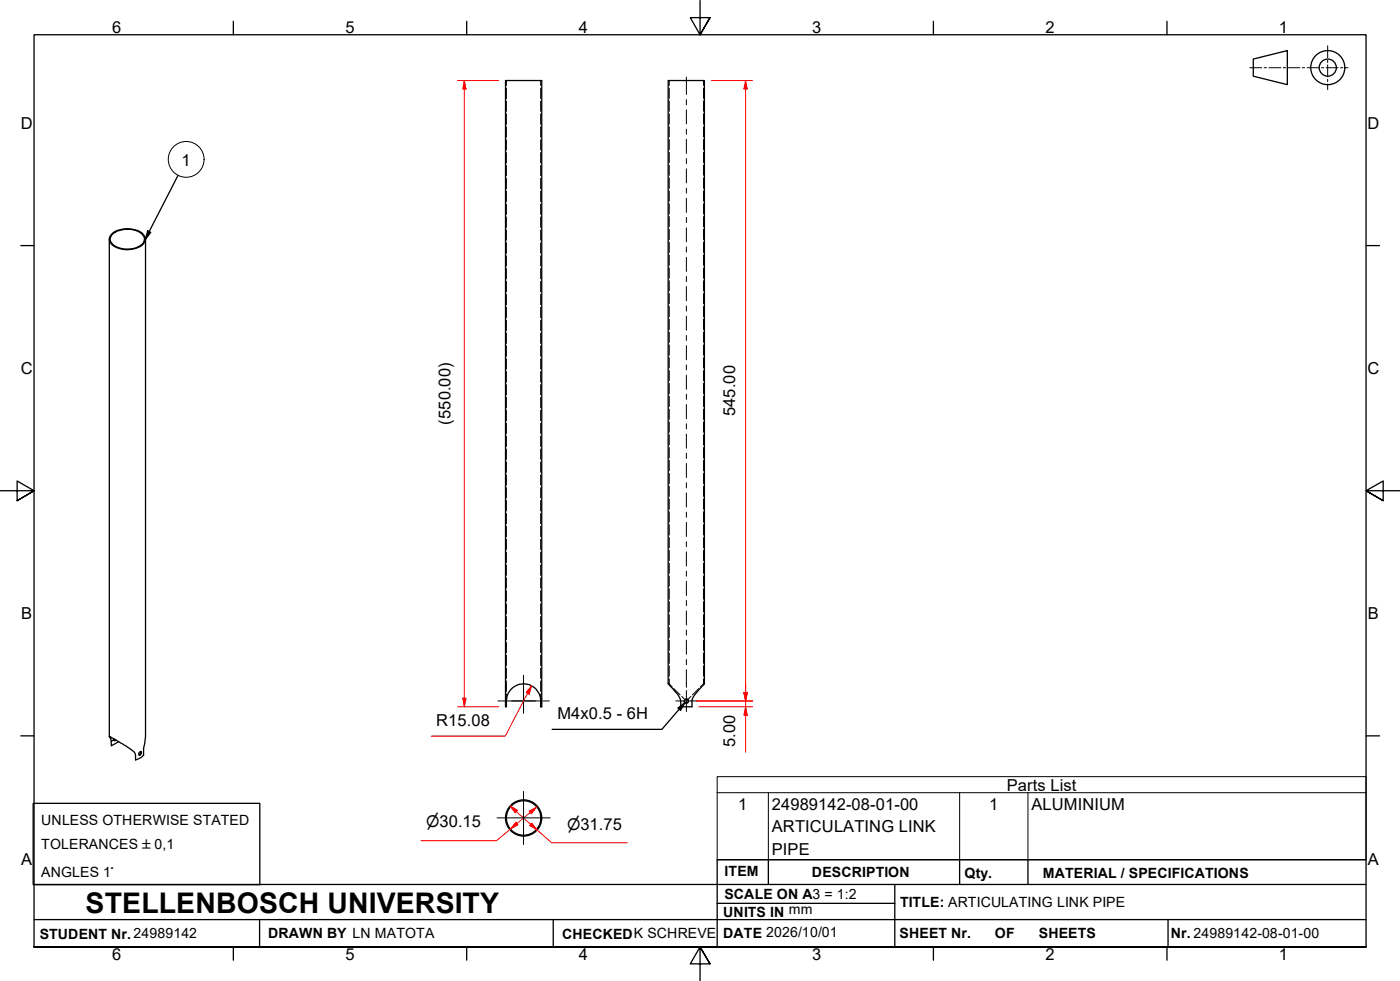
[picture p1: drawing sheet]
<svg xmlns="http://www.w3.org/2000/svg" width="410mm" height="287mm" viewBox="0 0 410 287" stroke-linecap="round" stroke-linejoin="round" font-family="sans-serif">
<!-- layer: Hidden Edges(ISO) -->
<g fill="none" stroke="#000" stroke-width=".29">
<path d="M148.3 23.6v1.4M148.3 25.8v3M148.3 29.6v3M148.3 33.4v3M148.3 37.1v3M158.3 23.6v1.4M158.3 25.8v3M158.3 29.6v3M158.3 33.4v3M158.3 37.1v3M196 23.6v1.4M196 25.8v3"/>
<path d="M196 29.5v3.1M196 33.3v3M196 37.1v3M206 23.6v1.4M206 25.8v3M206 29.5v3.1M206 33.3v3M206 37.1v3M148.3 40.9v3M148.3 44.7v3M148.3 48.5v2.9M148.3 52.2v3.1"/>
<path d="M148.3 56v3M148.3 59.8v3M158.3 40.9v3M158.3 44.7v3M158.3 48.5v2.9M158.3 52.2v3.1M158.3 56v3M158.3 59.8v3M196 40.8v3M196 44.6v3M196 48.3v3M196 52.1v3"/>
<path d="M196 55.9v3M196 59.6v3M206 40.8v3M206 44.6v3M206 48.3v3M206 52.1v3M206 55.9v3M206 59.6v3M148.3 63.5v3.1M148.3 67.3v3M148.3 71.1v3M148.3 74.9v3"/>
<path d="M148.3 78.6v3M158.3 63.5v3.1M158.3 67.3v3M158.3 71.1v3M158.3 74.9v3M158.3 78.6v3M196 63.4v3M196 67.1v3M196 70.9v3M196 74.6v3.1M196 78.4v3M206 63.4v3"/>
<path d="M206 67.1v3M206 70.9v3M206 74.6v3.1M206 78.4v3M148.3 82.4v3M148.3 86.2v3M148.3 89.9v3.1M148.3 93.7v3M148.3 97.5v3M158.3 82.4v3M158.3 86.2v3M158.3 89.9v3.1"/>
<path d="M158.3 93.7v3M158.3 97.5v3M196 82.2v3M196 85.9v3M196 89.7v3M196 93.4v3.1M196 97.2v3M206 82.2v3M206 85.9v3M206 89.7v3M206 93.4v3.1M206 97.2v3"/>
<path d="M148.3 101.2v3.1M148.3 105v3M148.3 108.8v3M148.3 112.6v3M148.3 116.3v3.1M158.3 101.2v3.1M158.3 105v3M158.3 108.8v3M158.3 112.6v3M158.3 116.3v3.1M196 101v3M196 104.7v3"/>
<path d="M196 108.5v3M196 112.2v3.1M196 116v3M196 119.8v3M206 101v3M206 104.7v3M206 108.5v3M206 112.2v3.1M206 116v3M206 119.8v3M148.3 120.1v3M148.3 123.9v3"/>
<path d="M148.3 127.6v3.1M148.3 131.5v2.9M148.3 135.2v3.1M148.3 139v3M158.3 120.1v3M158.3 123.9v3M158.3 127.6v3.1M158.3 131.5v2.9M158.3 135.2v3.1M158.3 139v3M196 123.5v3M196 127.3v3"/>
<path d="M196 131v3.1M196 134.8v3M196 138.6v3M206 123.5v3M206 127.3v3M206 131v3.1M206 134.8v3M206 138.6v3M148.3 142.8v2.9M148.3 146.5v3.1M148.3 150.3v3M148.3 154.1v3"/>
<path d="M148.3 157.9v3M158.3 142.8v2.9M158.3 146.5v3.1M158.3 150.3v3M158.3 154.1v3M158.3 157.9v3M196 142.3v3M196 146.1v2.9M196 149.8v3.1M196 153.6v3M196 157.4v3M206 142.3v3"/>
<path d="M206 146.1v2.9M206 149.8v3.1M206 153.6v3M206 157.4v3M148.3 161.6v3.1M148.3 165.4v3M148.3 169.2v3M148.3 172.9v3.1M148.3 176.7v3M158.3 161.6v3.1M158.3 165.4v3M158.3 169.2v3"/>
<path d="M158.3 172.9v3.1M158.3 176.7v3M196 161.1v3M196 164.9v2.9M196 168.6v3M196 172.4v3M196 176.1v3M196 179.9v3M206 161.1v3M206 164.9v2.9M206 168.6v3M206 172.4v3"/>
<path d="M206 176.1v3M206 179.9v3M148.3 180.5v3M148.3 184.2v3.1M148.3 188v3M148.3 191.8v3M148.3 195.6v3M148.3 199.3v3.1M158.3 180.5v3M158.3 184.2v3.1M158.3 188v3M158.3 191.8v3"/>
<path d="M158.3 195.6v3M158.3 199.3v3.1M196 183.7v2.9M196 187.4v3M196 191.1v3.1M196 194.9v3M196 198.7v1.5M206 183.7v2.9M206 187.4v3M206 191.1v3.1M206 194.9v3M206 198.7v1.5"/>
<path d="M148 204.6h.1M148 205.8h.1M148 204.5h.1M148 205.9h.1M148.2 204.6h.1M148.2 205.8h.1M148.2 204.5h.1M148.2 205.9h.1M148.3 204.6v.1M148.3 203.2v1.4M148.3 204.7v.1M158.3 204.6v.1"/>
<path d="M158.3 203.2v1.4M158.3 204.7v.1M158.3 204.6h.3M158.3 205.8h.3M158.3 204.5h.3M158.3 205.9h.3M195.6 200.2h.4M196 200.2l.8 .9M197.3 201.6l1.8 1.8M199.6 203.8l.9 1M202.3 203.8l-.9 1M204.6 201.6l-1.8 1.8"/>
<path d="M206 200.2l-1 .9M206 200.2h.1M206.2 200.2h.1M148 238.8l.3 .1M148.1 238.8h.2M148.3 240h-.3M148.3 237.8v.3M148.3 238.5v.7M148.3 239.7v.7M158.3 240h.3M158.3 237.8v.3M158.3 238.5v.7"/>
<path d="M158.3 239.7v.7M158.3 238.8h.3M158.6 238.8l-.3 .1M148.1 240.1h.2M148.3 240.7v.4M158.3 240.7v.4M158.3 240.1h.3"/>
</g>
<!-- layer: Visible Edges(ISO) -->
<g fill="none" stroke="#000" stroke-width=".38">
<path d="M148 23.6h10.6v183.3h-.3v-1.7a5 5 0 0 0-5-5 5 5 0 0 0-5 5v1.7h-.3zM195.6 23.6h10.6v176.6a19.7 19.7 0 0 0-3.6 4.7v2h-3.3v-1.7a10.5 10.5 0 0 0-3.2-4.5l-.5-.5zM32 70v145.6M32.8 68.7a7.2 7.2 0 0 1 8.7-.3 2.15 2.15 0 0 1 .7 2.2 2.15 2.15 0 0 1-1.7 1.6 6.8 6.8 0 0 1-7.9-1.2 1.81 1.81 0 0 1 .2-2.3zM33 68.2a7.5 7.5 0 0 1 9 .5 2.16 2.16 0 0 1-1 3.5 7.6 7.6 0 0 1-8.4-.8 2.03 2.03 0 0 1 .4-3.2zM42.6 70v145.6l-.6 3.7v1.8l-.7 .7-1.6 .7v-1.4a5.8 5.8 0 0 0-3.4-3l-4.3-2.5 .6 1.1v1.6l2.1-1.2M33.4 216.3l.1 .5 .4-.2M33.7 216.5l-.4 .2M41.2 220l-.1 .6-.5 .3M40.7 220.4l.5-.4a.59 .59 0 0 1 .1 .7 .59 .59 0 0 1-.6 .3z"/>
<circle cx="201" cy="205.2" r=".57"/>
<circle cx="153.3" cy="239.4" r="5.3"/>
<circle cx="153.3" cy="239.4" r="5"/>
</g>
<!-- layer: Visible Tangent Edges(ISO) -->
<path d="M33.3 216.5l-.7 .5" fill="none" stroke="#000" stroke-width=".38"/>
<!-- layer: Threads(ISO) -->
<path d="M200.9 204.5a.66 .66 0 0 1 .7 .6 .66 .66 0 0 1-.6 .8 .66 .66 0 0 1-.7-.6" fill="none" stroke="#000" stroke-width=".29"/>
<!-- layer: Symbols(ISO) -->
<g fill="none" stroke="#000" stroke-width=".29">
<path d="M210 232v-4.7h190v4.7M210 232v19.7h190v-19.7M210 232h190M225 232v19.7M281 232v19.7M301 232v19.7"/>
<circle cx="54.5" cy="46.7" r="5.2"/>
</g>
<!-- layer: Border_0 -->
<g fill="none" stroke="#000" stroke-width=".38">
<path d="M68.3 6.2v4M136.7 6.2v4M205 .1v10.1l-2.9-5h5.8l-2.9 5 2.9-5M273.3 6.2v4M341.7 6.2v4M6.1 71.9h3.9M400 71.9h3.9M0 143.7h10l-5-2.9v5.8l5-2.9-5 2.9M410 143.7h-10l5-2.9v5.8l-5-2.9 5 2.9M6.1 215.4h3.9M400 215.4h3.9M10 277.2v-267h390v267h-390h390"/>
<path d="M68.3 277.2v3.9M136.7 277.2v3.9M273.3 277.2v3.9M341.7 277.2v3.9M207.9 282.1l-2.9-4.9 2.9 4.9h-5.8l2.9-4.9v10"/>
</g>
<!-- layer: Sketch Geometry(ISO) -->
<g fill="none" stroke="#000" stroke-width=".38">
<path d="M367 17.3l9.9-2.5v10l-9.9-2.5zM9.7 235.2h66.4v23.8h-66.4zM10 258.9h390M225 251.7v7.2M262 258.9v18.3M281 251.7v7.2M301 251.7v7.2M400 251.7h-190v25.5M10 277.2h390M10 269.2h390M76 269.2v8M162 269.2v8"/>
<path d="M210 264.4h52M342 269.2v8"/>
<circle cx="388.8" cy="19.8" r="5"/>
<circle cx="388.8" cy="19.8" r="2.51"/>
</g>
<g fill="none" stroke="#000" stroke-width=".29">
<path d="M366 19.8h3.4M370.1 19.8h.7M371.5 19.8h3.5M375.7 19.8h.7M377.1 19.8h3.5M381.3 19.8h.7M382.7 19.8h3.5M386.9 19.8h.7M388.3 19.8h3.5M388.7 13.4v3.5M388.7 17.6v.7M388.7 19v3.5"/>
<path d="M392.5 19.8h.7M393.9 19.8h.8M388.7 23.2v.7M388.7 24.6v1.6"/>
</g>
<!-- layer: Symbols(ISO) -->
<path d="M52.1 51.3l-9.5 18.7M43.2 67.6l.9 .4-1.5 2z" fill="none" stroke="#000" stroke-width=".38"/>
<path d="M43.2 67.6l.9 .4-1.5 2z" fill="#000"/>
<!-- layer: Dimensions(ISO) -->
<path d="M136 23.6v2.4" fill="none" stroke="#f00" stroke-width=".29"/>
<path d="M136 23.6l.5 2.4h-1z" fill="#f00"/>
<path d="M136 23.6l.5 2.4h-1zM136 204.4v2.5" fill="none" stroke="#f00" stroke-width=".29"/>
<path d="M135.5 204.4h1l-.5 2.5z" fill="#f00"/>
<path d="M134 23.6h12M136 26v178.4M134 206.9h12M135.5 204.4h1l-.5 2.5zM155.4 241.3l1.9 1.7" fill="none" stroke="#f00" stroke-width=".29"/>
<path d="M155.7 240.9l1.6 2.1-2.2-1.4z" fill="#f00"/>
<path d="M149.4 235.9l1.8 1.7M155.7 240.9l1.6 2.1-2.2-1.4z" fill="none" stroke="#f00" stroke-width=".29"/>
<path d="M149.4 235.9l2.1 1.3-.6 .7z" fill="#f00"/>
<path d="M149.4 235.9l2.1 1.3-.6 .7zM151.2 237.6l4.2 3.7M151.4 241.1l-1.9 1.5M157.3 243l4.2 3.7h22.2" fill="none" stroke="#f00" stroke-width=".29"/>
<path d="M151.1 240.7l.6 .7-2.2 1.2z" fill="#f00"/>
<path d="M157.2 236.2l-1.9 1.6M151.1 240.7l.6 .7-2.2 1.2z" fill="none" stroke="#f00" stroke-width=".29"/>
<path d="M154.9 237.4l2.3-1.2-1.6 2z" fill="#f00"/>
<path d="M155.6 200.7l-1.1 2.3M154.9 237.4l2.3-1.2-1.6 2zM155.3 237.8l-3.9 3.3M149.5 242.6l-4.1 3.5h-22.1" fill="none" stroke="#f00" stroke-width=".29"/>
<!-- layer: Center Mark(ISO) -->
<path d="M153.3 197.7v11M145.8 205.2h11M149.8 205.2h11M197.9 205.2h6.1M201 202.1v6.2M145.5 239.4h15.6M153.3 231.7v15.5" fill="none" stroke="#000" stroke-width=".29"/>
<!-- layer: Symbols(ISO) -->
<path d="M198.5 207.3l2-1.6-1.2 2.2zM200.5 205.7l-6.7 7.8h-32.1" fill="none" stroke="#000" stroke-width=".38"/>
<path d="M198.5 207.3l2-1.6-1.2 2.2z" fill="#000"/>
<!-- layer: Centerline(ISO) -->
<g fill="none" stroke="#000" stroke-width=".29">
<path d="M201 22.6v5M201 29.2v1.5M201 32.1v4.2M201 37.8v1.5M201 40.8v4.1M201 46.4v1.5M201 49.4v4.1M201 55.1v1.4M201 58.1v4.1M201 63.6v1.6M201 66.7v4.1M201 72.3v1.5"/>
<path d="M201 75.3v4.2M201 80.9v1.5M201 83.9v4.1M201 89.5v1.6M201 92.5v4.2M201 98.2v1.4M201 101.2v4.1M201 106.8v1.5M201 109.8v4.1M201 115.4v1.5M201 118.4v4.2M201 124v1.6"/>
<path d="M201 127.1v4.1M201 132.7v1.5M201 135.7v4.1M201 141.3v1.5M201 144.3v4.1M201 149.9v1.5M201 152.9v4.1M201 158.6v1.4M201 161.6v4.1M201 167.2v1.5M201 170.2v4.1M201 175.8v1.5"/>
<path d="M201 178.8v4.2M201 184.4v1.5M201 187.4v4.1M201 193.1v1.5M201 196v5.2"/>
</g>
<!-- layer: Dimensions(ISO) -->
<path d="M155.6 200.7l-.7 2.5-.8-.5z" fill="#f00"/>
<path d="M154.5 203l-6.5 12.5h-21.8M155.6 200.7l-.7 2.5-.8-.5zM218.3 202.7v2.5" fill="none" stroke="#f00" stroke-width=".29"/>
<path d="M217.8 202.7h1l-.5 2.5z" fill="#f00"/>
<path d="M217.8 202.7h1l-.5 2.5zM218.3 206.9v2.5" fill="none" stroke="#f00" stroke-width=".29"/>
<path d="M218.3 206.9l.5 2.5h-1z" fill="#f00"/>
<path d="M204 205.2h16.3M204.6 206.9h15.7M218.3 206.9l.5 2.5h-1zM218.3 200.2v6.7M218.3 209.4v10.8" fill="none" stroke="#f00" stroke-width=".29"/>
<path d="M217.8 202.7h1l-.5 2.5z" fill="#f00"/>
<path d="M218.3 23.6v2.4M217.8 202.7h1l-.5 2.5z" fill="none" stroke="#f00" stroke-width=".29"/>
<path d="M218.3 23.6l.5 2.4h-1z" fill="#f00"/>
<path d="M208.3 23.6h12M218.3 23.6l.5 2.4h-1zM218.3 26v176.7M204 205.2h16.3" fill="none" stroke="#f00" stroke-width=".29"/>
<text font-size="8.3" x="25.1" y="267.2">STELLENBOSCH UNIVERSITY</text>
<g font-size="4.8">
<text x="32.8" y="9.7">6</text>
<text x="101.2" y="9.7">5</text>
<text x="169.5" y="9.7">4</text>
<text x="237.8" y="9.7">3</text>
<text x="306.1" y="9.7">2</text>
<text x="374.5" y="9.7">1</text>
<text x="6.1" y="37.8">D</text>
<text x="400.4" y="37.8">D</text>
<text x="53.1" y="48.5">1</text>
<text x="6.1" y="109.6">C</text>
<text x="400.4" y="109.6">C</text>
<text x="132" y="124.3" transform="rotate(-90 132 124.3)">(550.00)</text>
<text x="215.3" y="121.9" transform="rotate(-90 215.3 121.9)">545.00</text>
<text x="6.2" y="181.3">B</text>
<text x="400.5" y="181.3">B</text>
<text x="127.7" y="212.4">R15.08</text>
<text x="163.2" y="210.4">M4x0.5 - 6H</text>
<text x="215.3" y="218.7" transform="rotate(-90 215.3 218.7)">5.00</text>
<text x="294.8" y="231.5">Parts List</text>
<text x="216.2" y="237.1">1</text>
<text x="226" y="237.1">24989142-08-01-00</text>
<text x="289.6" y="237.1">1</text>
<text x="302" y="237.1">ALUMINIUM</text>
<text x="226" y="243.6">ARTICULATING LINK</text>
<text x="226" y="250.1">PIPE</text>
<text x="6.2" y="253.1">A</text>
<text x="400.5" y="253.1">A</text>
<text x="32.8" y="281.1">6</text>
<text x="101.2" y="281.1">5</text>
<text x="169.5" y="281.1">4</text>
<text x="237.8" y="281.1">3</text>
<text x="306.1" y="281.1">2</text>
<text x="374.5" y="281.1">1</text>
</g>
<g font-size="4.6">
<text x="124.8" y="242.2">⌀30.15</text>
<text x="166.1" y="242.8">⌀31.75</text>
</g>
<g font-size="4.1">
<text x="12.1" y="241.6">UNLESS OTHERWISE STATED</text>
<text x="12.1" y="248.5">TOLERANCES ±0,1</text>
<text x="12.1" y="256.7">ANGLES 1°</text>
<text x="212.2" y="256.5">ITEM</text>
<text x="237.7" y="256.7">DESCRIPTION</text>
<text x="282.4" y="256.9">Qty.</text>
<text x="305.4" y="256.9">MATERIAL / SPECIFICATIONS</text>
<text x="212.1" y="263">SCALE ON A3 = 1:2</text>
<text x="211.8" y="268.4">UNITS IN mm</text>
<text x="263.5" y="265.6">TITLE: ARTICULATING LINK PIPE</text>
<text x="11.6" y="274.8">STUDENT Nr. 24989142</text>
<text x="78.5" y="274.6">DRAWN BY LN MATOTA</text>
<text x="164.6" y="274.8">CHECKEDK SCHREVE</text>
<text x="211.8" y="274.6">DATE 2026/10/01</text>
<text x="263.4" y="274.6">SHEET Nr.</text>
<text x="291.3" y="274.6">OF</text>
<text x="304.2" y="274.6">SHEETS</text>
<text x="342.8" y="274.5">Nr. 24989142-08-01-00</text>
</g>
</svg>
